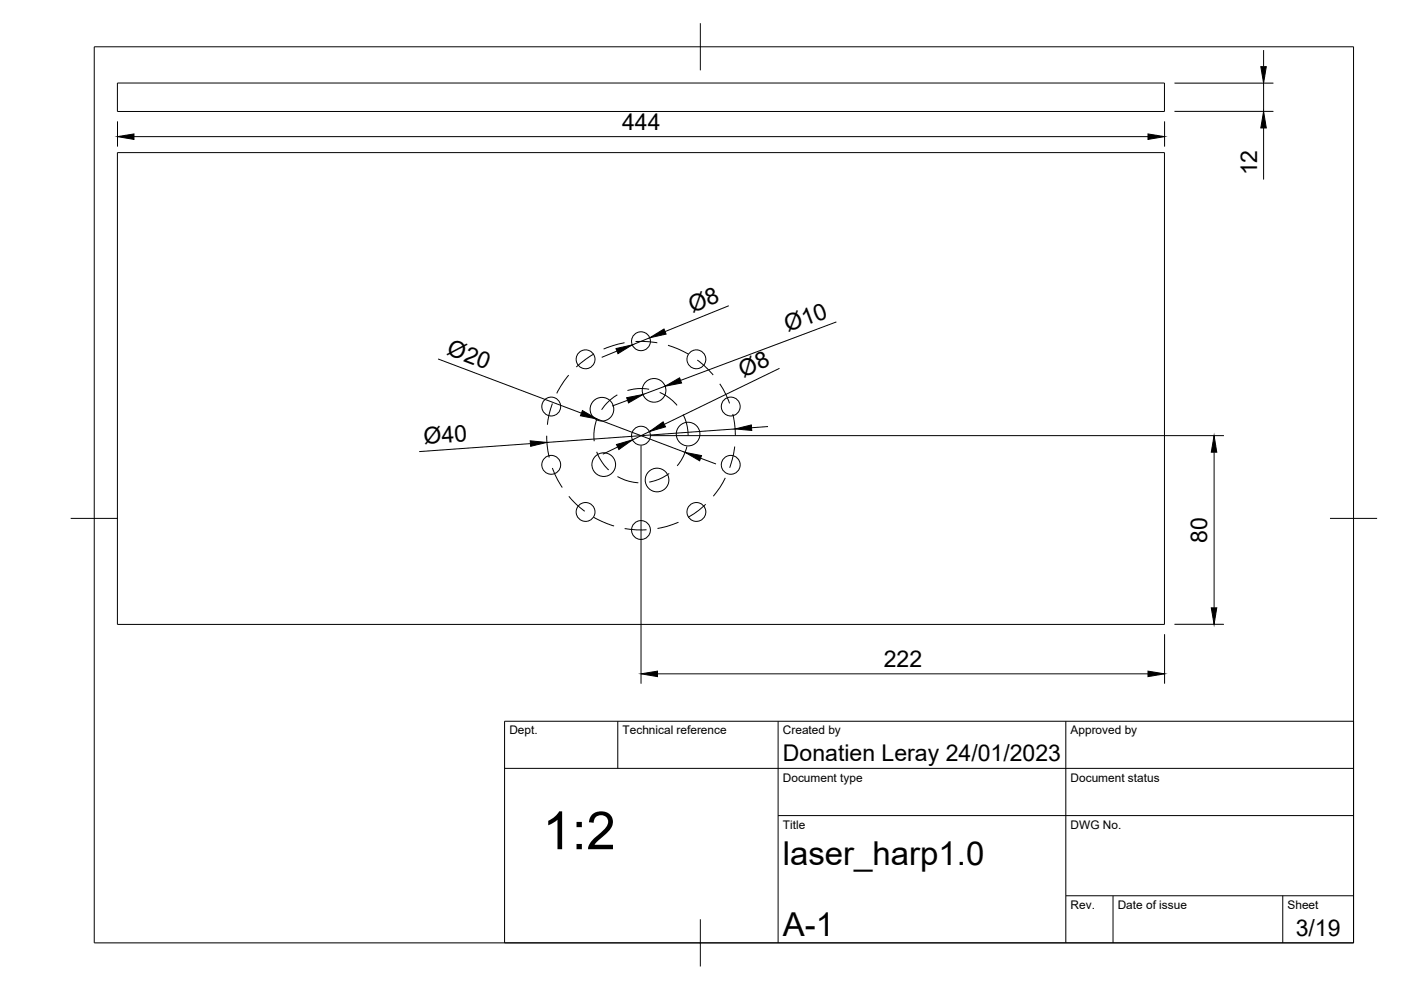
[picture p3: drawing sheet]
<svg xmlns="http://www.w3.org/2000/svg" width="297mm" height="210mm" viewBox="0 0 297 210" stroke-linecap="round" stroke-linejoin="round" font-family="sans-serif">
<!-- layer: Visible -->
<g fill="none" stroke="#000" stroke-width=".21">
<path d="M24.9 17.6h222v6h-222zM24.9 32.4h222v100h-222z"/>
<circle cx="124.2" cy="76.2" r="2"/>
<circle cx="135.9" cy="72.4" r="2"/>
<circle cx="147.6" cy="76.2" r="2"/>
<circle cx="116.9" cy="86.2" r="2"/>
<circle cx="116.9" cy="98.6" r="2"/>
<circle cx="127.6" cy="86.8" r="2.51"/>
<circle cx="128" cy="98.5" r="2.51"/>
<circle cx="135.9" cy="92.4" r="2"/>
<circle cx="138.7" cy="82.8" r="2.51"/>
<circle cx="145.9" cy="92" r="2.51"/>
<circle cx="154.9" cy="86.2" r="2"/>
<circle cx="154.9" cy="98.6" r="2"/>
<circle cx="124.2" cy="108.5" r="2"/>
<circle cx="135.9" cy="112.4" r="2"/>
<circle cx="139.3" cy="101.8" r="2.51"/>
<circle cx="147.6" cy="108.5" r="2"/>
</g>
<!-- layer: TITLEBLOCK -->
<path d="M107 152.9h180v47h-180zM131 152.9v10M165 152.9v47M226 152.9v47M107 162.9h180M165 172.9h122M226 189.9h61M236 189.9v10M272 189.9v10" fill="none" stroke="#000" stroke-width=".21"/>
<!-- layer: BORDER -->
<path d="M20 9.9h267v190h-267zM148.5 4.9v10M15 109.9h10M282 109.9h10M148.5 194.9v10" fill="none" stroke="#000" stroke-width=".21"/>
<!-- layer: FD_Dimensions -->
<g fill="none" stroke="#000" stroke-width=".21">
<path d="M249 17.6h21M267.9 10.6v3.5M267.9 17.6v6M24.9 25.7v5.4M28.4 29h215M246.9 25.7v5.4M249 23.6h21M267.9 27.1v11M92.9 76.1l30.4 11.5M130.8 74.4l-3.2 1.4M137.8 71.6l-3.8 1.5M154.5 64.8l-13.5 5.5"/>
<path d="M165.3 78.1l-24.5 11.9M177.3 68.3l-33 12.4M112.5 94.1l-23.6 1.7M126.6 88.8l18.7 7.1M131 94.8l-3.2 1.5M133.1 84.9l-3.3 1.2M135.9 94.5v50.5M137.7 91.5l-3.6 1.8M138 92.4h121.5M141 81.9l-4.7 1.7M148.5 97.1l3.3 1.3M155.9 90.9l-39.9 2.9"/>
<path d="M162.8 90.4l-3.5 .3M257.4 95.9v33M246.9 134.5v10.5M249 132.4h10.5M139.4 142.9h104"/>
</g>
<g fill="#000" stroke="#000" stroke-width=".21">
<path d="M267.3 14.1h1.2l-.6 3.5zM24.9 29l3.5-.6v1.2zM243.4 28.4l3.5 .6-3.5 .6zM267.9 23.6l.6 3.5h-1.2zM130.6 73.9l3.4-.8-3 1.9zM137.8 71.6l3-1.8 .4 1zM112.4 93.5l3.6 .3-3.5 .8zM123.5 87.1l3.1 1.7-3.5-.6zM130.7 94.2l3.4-.9-2.9 2zM132.9 84.3l3.4-.7-3 1.8zM137.7 91.5l2.9-2.1 .5 1.1zM141 81.9l3.1-1.8 .4 1.1z"/>
<path d="M145.3 95.9l3.4 .7-.4 1.1zM155.9 90.9l3.4-.8 .1 1.2zM257.4 92.4l.6 3.5h-1.2zM256.8 128.9h1.2l-.6 3.5zM135.9 142.9l3.5-.6v1.2zM243.4 142.3l3.5 .6-3.5 .6z"/>
</g>
<!-- layer: Sketch3 -->
<g fill="none" stroke="#000" stroke-width=".21">
<path d="M120.6 79.5l-1 1.3-1.6 2.6M125.9 75.1l-1.8 1.1-1.9 1.6M132.4 72.7l-2.5 .6-1.9 .7M134.7 72.4h2.8l1.9 .3M141.6 73.2l2.2 .8 2.1 1M147.8 76.3l1.4 1.1 2 2.1M115.9 92.4l.1 1.9 .5 2.7M117.1 85.5l-.7 2.4-.3 2.2M117.1 99.2l1.1 2.5 1 1.7M126.5 89l-.1 .2a10.2 10.2 0 0 0-.4 4.3M126.5 95.8l1.1 2.2 1.5 1.6M130.9 83.7l-.8 .5a10.2 10.2 0 0 0-2.5 2.7"/>
<path d="M137.6 82.5l-.6-.1a9.8 9.8 0 0 0-4 .4M139.9 83.2l.6 .3a9.7 9.7 0 0 1 3.1 2.5M144.8 87.9l.1 .1a9.6 9.6 0 0 1 1 4.4M145.6 94.7l-.1 .4a10.1 10.1 0 0 1-1.9 3.7M152.6 81.4l1.3 2.2 .8 1.9M155.4 87.8l.3 2 .2 2.6M155.8 94.7l-.3 1.5-.8 3M120.6 105.2l1.5 1.7 1.9 1.5M125.9 109.7l2.7 1.3 1.6 .5M130.9 101a10.2 10.2 0 0 0 4.4 1.4M132.4 112.1l2.5 .2h2.2M141.9 100.4l-.6 .4a9.4 9.4 0 0 1-3.7 1.4"/>
<path d="M143.8 110.7l-2.4 .9-2 .4M149.6 106.9l-1.4 1.2-2.3 1.6M153.8 101.3l-1.2 2.1-1.4 1.8"/>
</g>
<text font-size="11.2" x="115" y="180.1">1:2</text>
<g font-size="7">
<text x="166" y="183.4">laser_harp1.0</text>
<text x="166" y="198.4">A-1</text>
</g>
<g font-size="4.9">
<text x="131.9" y="27.6">444</text>
<text x="266.5" y="37.2" transform="rotate(-90 266.5 37.2)">12</text>
<text x="146.8" y="66.3" transform="rotate(-22 146.8 66.3)">Ø8</text>
<text x="167" y="70.5" transform="rotate(-21 167 70.5)">Ø10</text>
<text x="94.6" y="75.1" transform="rotate(21 94.6 75.1)">Ø20</text>
<text x="157.7" y="80.1" transform="rotate(-26 157.7 80.1)">Ø8</text>
<text x="90" y="94.1" transform="rotate(-4 90 94.1)">Ø40</text>
<text x="255.9" y="115.1" transform="rotate(-90 255.9 115.1)">80</text>
<text x="187.4" y="141.5">222</text>
<text x="166" y="161.4">Donatien Leray 24/01/2023</text>
<text x="274.7" y="198.6">3/19</text>
</g>
<g font-size="2.5">
<text x="108" y="155.7">Dept.</text>
<text x="132" y="155.7">Technical reference</text>
<text x="166" y="155.7">Created by</text>
<text x="227" y="155.7">Approved by</text>
<text x="166" y="165.7">Document type</text>
<text x="227" y="165.7">Document status</text>
<text x="166" y="175.7">Title</text>
<text x="227" y="175.7">DWG No.</text>
<text x="227" y="192.7">Rev.</text>
<text x="237" y="192.7">Date of issue</text>
<text x="273" y="192.7">Sheet</text>
</g>
</svg>
